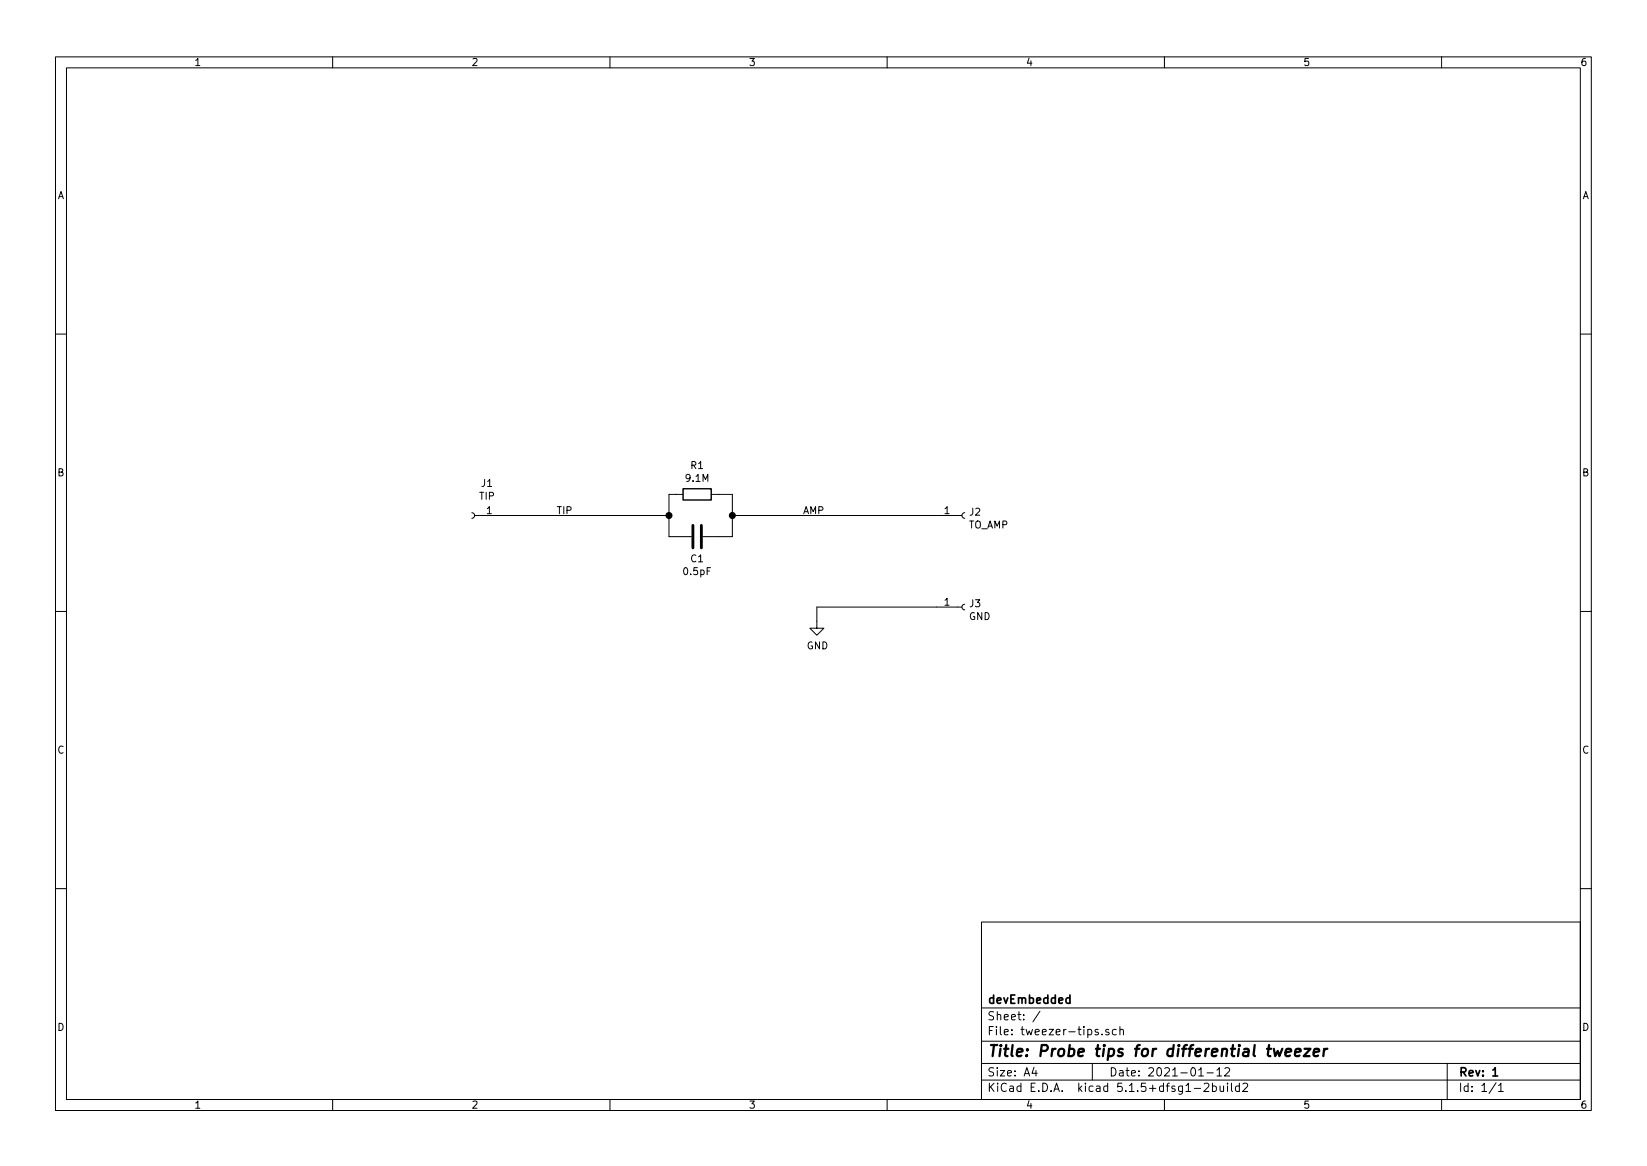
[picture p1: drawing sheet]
EESchema Schematic File Version 4
EELAYER 30 0
EELAYER END
$Descr A4 11693 8268
encoding utf-8
Sheet 1 1
Title "Probe tips for differential tweezer"
Date "2021-01-12"
Rev "1"
Comp "devEmbedded"
Comment1 ""
Comment2 ""
Comment3 ""
Comment4 ""
$EndDescr
$Comp
L Connector:Conn_01x01_Female J1
U 1 1
P 3350 3650
F 0 "J1" H 3242 3425 50  0000 C CNN
F 1 "TIP" H 3242 3516 50  0000 C CNN
F 2 "oscilloscope-probes:SIMPLE_PAD" H 3350 3650 50  0001 C CNN
F 3 "~" H 3350 3650 50  0001 C CNN
	1    3350 3650
	-1   0    0    1   
$EndComp
$Comp
L Connector:Conn_01x01_Female J2
U 1 1
P 6850 3650
F 0 "J2" H 6878 3676 50  0000 L CNN
F 1 "TO_AMP" H 6878 3585 50  0000 L CNN
F 2 "oscilloscope-probes:SIMPLE_PAD" H 6850 3650 50  0001 C CNN
F 3 "~" H 6850 3650 50  0001 C CNN
	1    6850 3650
	1    0    0    -1  
$EndComp
$Comp
L Device:R R1
U 1 1
P 4950 3500
F 0 "R1" V 4743 3500 50  0000 C CNN
F 1 "9.1M" V 4834 3500 50  0000 C CNN
F 2 "Resistor_SMD:R_0603_1608Metric" V 4880 3500 50  0001 C CNN
F 3 "~" H 4950 3500 50  0001 C CNN
	1    4950 3500
	0    1    1    0   
$EndComp
$Comp
L Device:C C1
U 1 1
P 4950 3800
F 0 "C1" V 4790 3800 50  0000 C CNN
F 1 "0.5pF" V 4699 3800 50  0000 C CNN
F 2 "Capacitor_SMD:C_0603_1608Metric" H 4988 3650 50  0001 C CNN
F 3 "~" H 4950 3800 50  0001 C CNN
	1    4950 3800
	0    -1   -1   0   
$EndComp
Wire Wire Line
	3550 3650 4750 3650
Wire Wire Line
	4750 3650 4750 3500
Wire Wire Line
	4750 3500 4800 3500
Wire Wire Line
	4750 3650 4750 3800
Wire Wire Line
	4750 3800 4800 3800
Connection ~ 4750 3650
Wire Wire Line
	5100 3800 5200 3800
Wire Wire Line
	5200 3800 5200 3650
Wire Wire Line
	5200 3650 6650 3650
Wire Wire Line
	5100 3500 5200 3500
Wire Wire Line
	5200 3500 5200 3650
Connection ~ 5200 3650
$Comp
L power:GND #PWR01
U 1 1
P 5800 4400
F 0 "#PWR01" H 5800 4150 50  0001 C CNN
F 1 "GND" H 5805 4227 50  0000 C CNN
F 2 "" H 5800 4400 50  0001 C CNN
F 3 "" H 5800 4400 50  0001 C CNN
	1    5800 4400
	1    0    0    -1  
$EndComp
$Comp
L Connector:Conn_01x01_Female J3
U 1 1
P 6850 4300
F 0 "J3" H 6878 4326 50  0000 L CNN
F 1 "GND" H 6878 4235 50  0000 L CNN
F 2 "oscilloscope-probes:SIMPLE_PAD" H 6850 4300 50  0001 C CNN
F 3 "~" H 6850 4300 50  0001 C CNN
	1    6850 4300
	1    0    0    -1  
$EndComp
Wire Wire Line
	6650 4300 5800 4300
Wire Wire Line
	5800 4300 5800 4400
Text Label 3950 3650 0    50   ~ 0
TIP
Text Label 5700 3650 0    50   ~ 0
AMP
$EndSCHEMATC
